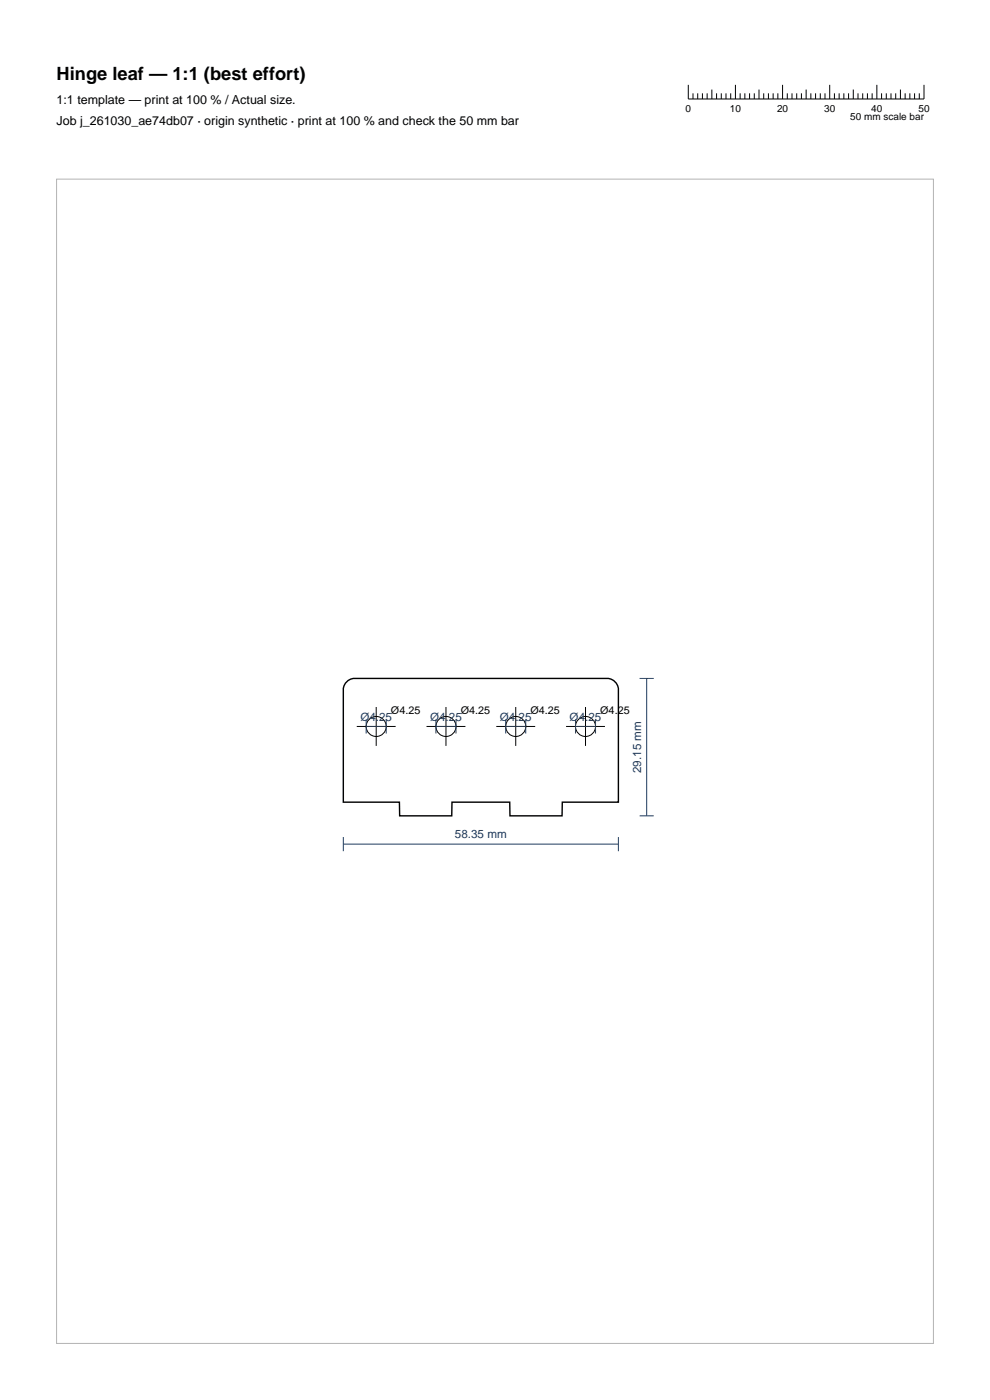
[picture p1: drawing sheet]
<svg xmlns="http://www.w3.org/2000/svg" width="210mm" height="297mm" viewBox="0 0 210 297" stroke-linecap="round" stroke-linejoin="round" font-family="sans-serif">
<g fill="none" stroke="#000" stroke-width=".21">
<path d="M146 18v3h50v-3M147 19.8v1.2M148 19.8v1.2M149 19.8v1.2M150 19.8v1.2M151 19v2M152 19.8v1.2M153 19.8v1.2M154 19.8v1.2M155 19.8v1.2M156 18v3M157 19.8v1.2"/>
<path d="M158 19.8v1.2M159 19.8v1.2M160 19.8v1.2M161 19v2M162 19.8v1.2M163 19.8v1.2M164 19.8v1.2M165 19.8v1.2M166 18v3M167 19.8v1.2M168 19.8v1.2M169 19.8v1.2"/>
<path d="M170 19.8v1.2M171 19v2M172 19.8v1.2M173 19.8v1.2M174 19.8v1.2M175 19.8v1.2M176 18v3M177 19.8v1.2M178 19.8v1.2M179 19.8v1.2M180 19.8v1.2M181 19v2"/>
<path d="M182 19.8v1.2M183 19.8v1.2M184 19.8v1.2M185 19.8v1.2M186 18v3M187 19.8v1.2M188 19.8v1.2M189 19.8v1.2M190 19.8v1.2M191 19v2M192 19.8v1.2M193 19.8v1.2"/>
<path d="M194 19.8v1.2M195 19.8v1.2M75.7 154.1h8.2M79.8 150v8.2M90.5 154.1h8.2M94.6 150v8.2M105.3 154.1h8.2M109.4 150v8.2M120.1 154.1h8.2M124.2 150v8.2"/>
<circle cx="79.8" cy="154.1" r="2.13"/>
<circle cx="94.6" cy="154.1" r="2.13"/>
<circle cx="109.4" cy="154.1" r="2.13"/>
<circle cx="124.2" cy="154.1" r="2.13"/>
</g>
<path d="M73.8 144.4l1.1-.5h54.2a2.49 2.49 0 0 1 2.1 2.1v24.2h-11.9l-.1 2.9h-11l-.1-2.9h-12.2l-.1 2.9h-11l-.1-2.9h-11.9v-24.2l.5-1.1z" fill="none" stroke="#000" stroke-width=".3"/>
<g fill="none" stroke="#1f3b5e" stroke-width=".21">
<path d="M77.7 154.1h4.2M77.7 152.6v3M81.9 152.6v3M92.5 154.1h4.2M92.5 152.6v3M96.7 152.6v3M107.3 154.1h4.2M107.3 152.6v3M111.5 152.6v3M122.1 154.1h4.2M122.1 152.6v3M126.3 152.6v3"/>
<path d="M135.7 143.9h3M137.2 143.9v29.2M72.8 179.1h58.4M72.8 177.6v3M131.2 177.6v3M135.7 173.1h3"/>
</g>
<path d="M12 38h186v247h-186z" fill="none" stroke="#b3b3b3" stroke-width=".21"/>
<text font-size="3.9" x="12" y="17">Hinge leaf — 1:1 (best effort)</text>
<g font-size="2.6">
<text x="12" y="22">1:1 template — print at 100 % / Actual size.</text>
<text x="12" y="26.5">Job j_261030_ae74db07 · origin synthetic · print at 100 % and check the 50 mm bar</text>
</g>
<g font-size="2.5" fill="#1f3b5e">
<text x="76.4" y="152.9">Ø4.25</text>
<text x="91.2" y="152.9">Ø4.25</text>
<text x="106" y="152.9">Ø4.25</text>
<text x="120.8" y="152.9">Ø4.25</text>
<text x="136" y="164" transform="rotate(-90 136 164)">29.15 mm</text>
<text x="96.5" y="177.9">58.35 mm</text>
</g>
<g font-size="2.3">
<text x="82.9" y="151.5">Ø4.25</text>
<text x="97.7" y="151.5">Ø4.25</text>
<text x="112.5" y="151.5">Ø4.25</text>
<text x="127.3" y="151.5">Ø4.25</text>
</g>
<g font-size="2.1">
<text x="145.4" y="23.8">0</text>
<text x="154.8" y="23.8">10</text>
<text x="164.8" y="23.8">20</text>
<text x="174.8" y="23.8">30</text>
<text x="184.8" y="23.8">40</text>
<text x="194.8" y="23.8">50</text>
<text x="180.4" y="25.5">50 mm scale bar</text>
</g>
</svg>
